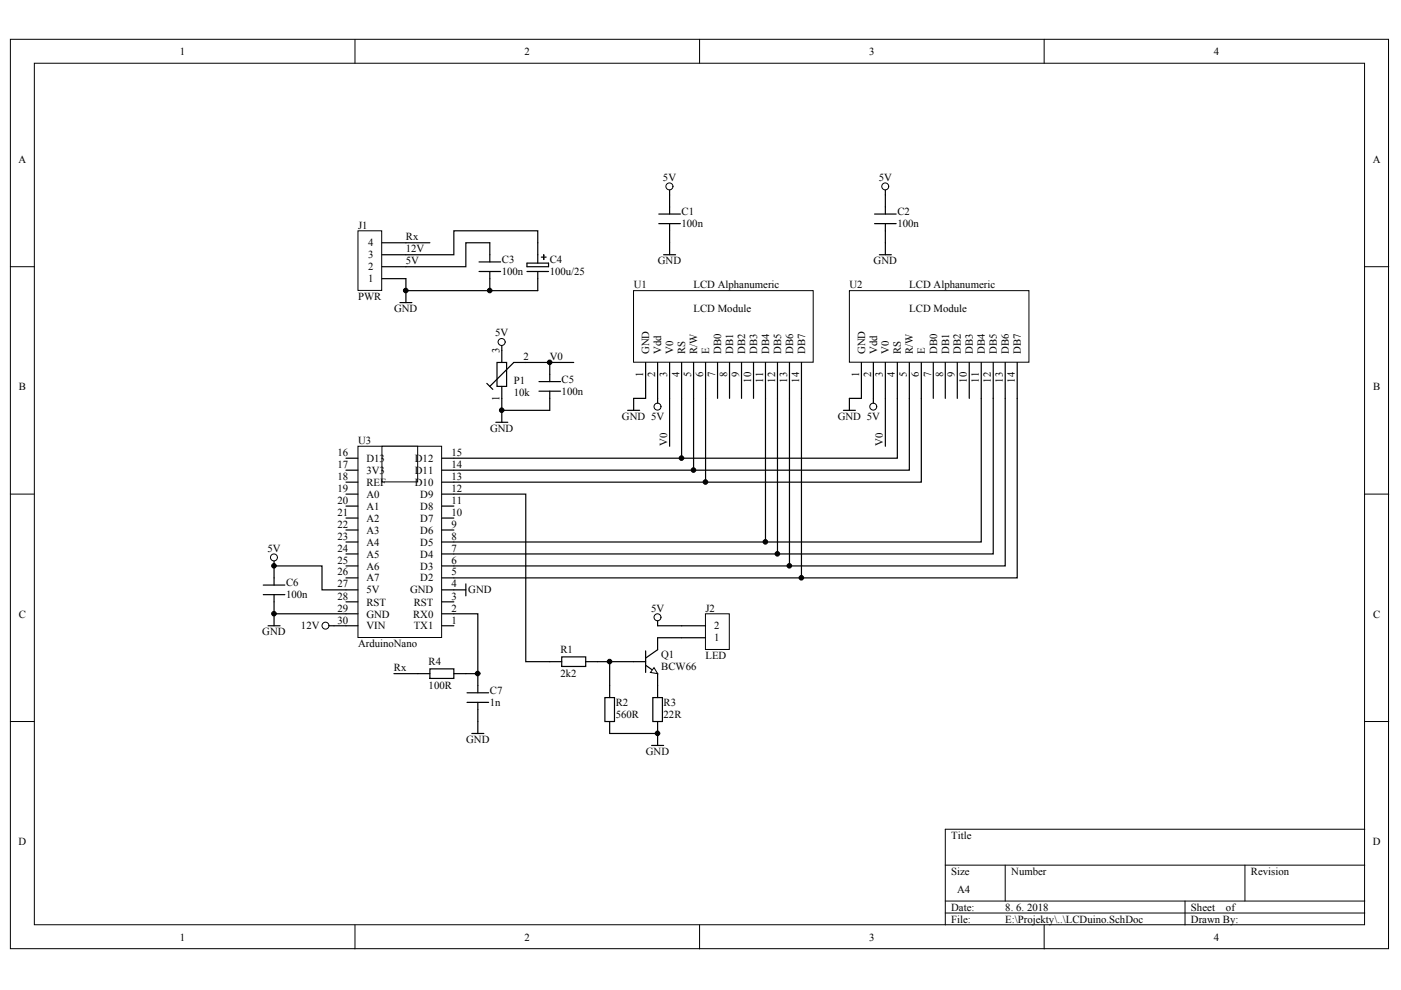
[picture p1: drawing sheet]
# Altium project LCDuino.PrjPCB
1 sheet, 18 parts. Net scope: global (net labels, ports and power ports of the same name join across sheets).
Board file: LCDuino.PcbDoc

## Sheet LCDuino.SchDoc
size A4

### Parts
C1  100n  [0805]
C2  100n  [0805]
C3  100n  [0805]
C4  100u/25  [SMD D]
C5  100n  [0805]
C6  100n  [0805]
C7  1n  [0805]
J1  PWR  [MTS04008]
J2  LED  [2pin100]
P1  10k  [CA6VSMD]
Q1  BCW66  [SOT23]
R1  2k2  [0805]
R2  560R  [0805]
R3  22R  [0805]
R4  100R  [0805]
U1  LCD Alphanumeric  [LCDM14pin]
U2  LCD Alphanumeric  [LCDM_2x7pin]
U3  ArduinoNano  [ArduinoNano]

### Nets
5V: C1.1 C2.1 C3.1 C6.1 J1.2 J2.2 P1.3 U1.2(Vdd) U2.2(Vdd) U3.27(5V)
12V: C4.1 J1.3 U3.30(VIN)
GND: C1.2 C2.2 C3.2 C4.2 C5.2 C6.2 C7.2 J1.1 P1.1 R2.1 R3.1 U1.1(GND) U2.1(GND) U3.4(GND) U3.29(GND)
Rx: J1.4 R4.1
V0: C5.1 P1.2 U1.3(V0) U2.3(V0)
NetC7_1: C7.1 R4.2 U3.2(RX0)
NetJ2_1: J2.1 Q1.3(C)
NetQ1_1: Q1.1(B) R1.2 R2.2
NetQ1_2: Q1.2(E) R3.2
NetR1_1: R1.1 U3.12(D9)
NetU1_4: U1.4(RS) U2.4(RS) U3.15(D12)
NetU1_5: U1.5(R/W) U2.5(R/W) U3.14(D11)
NetU1_6: U1.6(E) U2.6(E) U3.13(D10)
NetU1_11: U1.11(DB4) U2.11(DB4) U3.8(D5)
NetU1_12: U1.12(DB5) U2.12(DB5) U3.7(D4)
NetU1_13: U1.13(DB6) U2.13(DB6) U3.6(D3)
NetU1_14: U1.14(DB7) U2.14(DB7) U3.5(D2)

Not connected (* = marked no-connect by the designer): U1 7(DB0) 8(DB1) 9(DB2) 10(DB3); U2 7(DB0) 8(DB1) 9(DB2) 10(DB3); U3 1(TX1) 3(RST) 9(D6) 10(D7) 11(D8) 16(D13) 17(3V3) 18(REF) 19(A0) 20(A1) 21(A2) 22(A3) 23(A4) 24(A5) 25(A6) 26(A7) 28(RST)
